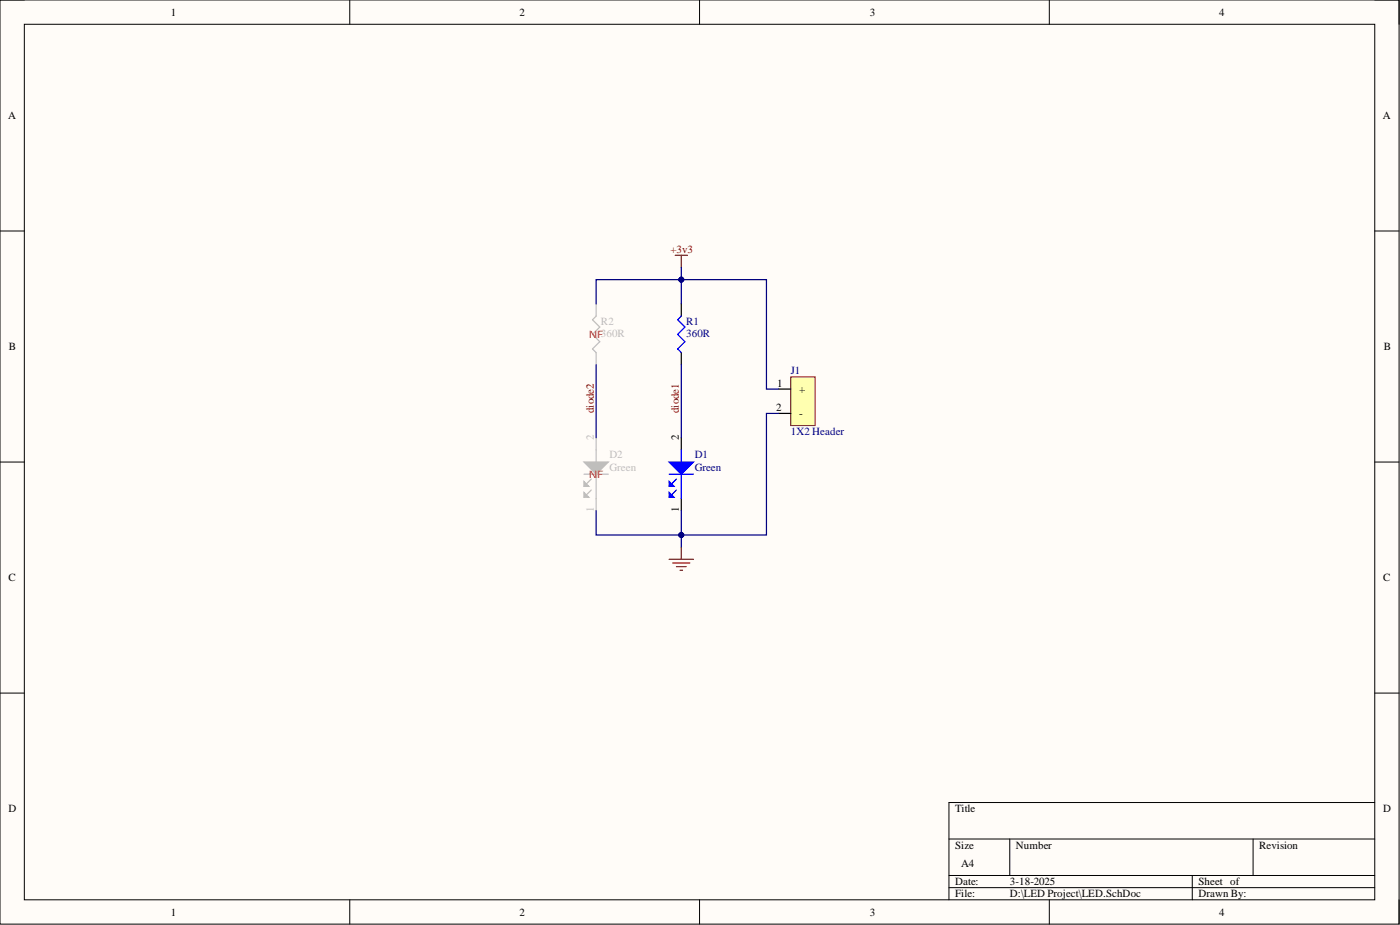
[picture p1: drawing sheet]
<svg xmlns="http://www.w3.org/2000/svg" width="292mm" height="193mm" viewBox="0 0 292 193" stroke-linecap="round" stroke-linejoin="round" font-family="sans-serif">
<path d="M0 0h291.9v192.8h-291.9z" fill-rule="evenodd" fill="#fffcf8"/>
<path d="M0 0h291.9v192.8h-291.9z" fill="none" stroke="#000" stroke-width=".21"/>
<path d="M5.1 5.1h281.7v182.6h-281.7z" fill-rule="evenodd" fill="#fffcf8"/>
<g fill="none" stroke="#000" stroke-width=".21">
<path d="M0 0h5.1M73 0v5.1M146 0v5.1M218.9 0v5.1M286.8 0h5.1v5.1M5.1 5.1h281.7v182.6h-281.7zM0 48.2h5.1M286.8 48.2h5.1M0 96.4h5.1M286.8 96.4h5.1M0 144.6h5.1M286.8 144.6h5.1"/>
<path d="M198 175h88.8M210.7 175v7.6M261.4 175v7.6M286.8 167.4h-88.8v20.3M73 187.7v5.1M146 187.7v5.1M198 182.6h88.8M198 185.2h88.8M218.9 187.7v5.1M248.8 182.6v5.1M291.9 187.7v5.1"/>
</g>
<path d="M165 78.6h5.1v10.2h-5.1z" fill-rule="evenodd" fill="#ffffb0"/>
<path d="M165 78.6h5.1v10.2h-5.1z" fill="none" stroke="#800000" stroke-width=".21"/>
<path d="M142.1 63.4v2.5M142.1 73.6v2.5M142.1 91.3v2.6M162.5 81.2h2.5M162.5 86.2h2.5M142.1 104v2.5" fill="none" stroke="#000" stroke-width=".25"/>
<path d="M142.1 65.9l-.7 .8 1.5 1.5-1.5 1.6 1.5 1.5-1.5 1.5 .7 .8M139.6 98.9h5.1M141.1 99.9l-1.5 1.6M142.1 93.9v2.5M142.1 98.9v5.1" fill="none" stroke="#00f" stroke-width=".25"/>
<path d="M139.6 96.4h5.1l-2.6 2.5z" fill="#00f"/>
<path d="M139.6 96.4h5.1l-2.6 2.5z" fill="none" stroke="#00f" stroke-width=".25"/>
<path d="M139.6 100.4l1 1.1h-1z" fill="#00f"/>
<path d="M139.6 100.4l1 1.1h-1zM141.1 102.2l-1.5 1.5" fill="none" stroke="#00f" stroke-width=".25"/>
<path d="M139.6 102.7l1 1h-1z" fill="#00f"/>
<path d="M139.6 102.7l1 1h-1z" fill="none" stroke="#00f" stroke-width=".25"/>
<path d="M140.9 53.3h2.5M142.1 53.3v2.5M139.6 116.7h5.1M140.4 117.4h3.5M141.1 118.2h2.1M141.9 119h.5M142.1 114.1v2.6" fill="none" stroke="#800000" stroke-width=".25"/>
<path d="M121.8 98.9h5.1M123.4 99.9l-1.6 1.6M124.4 91.3v5.1M124.4 98.9v7.6" fill="none" stroke="#bfbebc" stroke-width=".25"/>
<path d="M121.8 96.4h5.1l-2.5 2.5z" fill="#bfbebc"/>
<path d="M121.8 96.4h5.1l-2.5 2.5z" fill="none" stroke="#bfbebc" stroke-width=".25"/>
<path d="M121.8 100.4l1.1 1.1h-1.1z" fill="#bfbebc"/>
<path d="M121.8 100.4l1.1 1.1h-1.1zM123.4 102.2l-1.6 1.5" fill="none" stroke="#bfbebc" stroke-width=".25"/>
<path d="M121.8 102.7l1.1 1h-1.1z" fill="#bfbebc"/>
<path d="M124.4 63.4v2.5l-.8 .8 1.5 1.5-1.5 1.6 1.5 1.5-1.5 1.5 .8 .8v2.5M121.8 102.7l1.1 1h-1.1z" fill="none" stroke="#bfbebc" stroke-width=".25"/>
<path d="M142.1 63.4v-5.1h17.8v22.9h2.6" fill="none" stroke="#000080" stroke-width=".25"/>
<circle cx="142.1" cy="58.3" r=".51" fill="#000080"/>
<circle cx="142.1" cy="58.3" r=".51" fill="none" stroke="#000080" stroke-width=".21"/>
<path d="M142.1 76.1v15.2M162.5 86.2h-2.6v25.4h-17.8v-5.1" fill="none" stroke="#000080" stroke-width=".25"/>
<circle cx="142.1" cy="111.6" r=".51" fill="#000080"/>
<circle cx="142.1" cy="111.6" r=".51" fill="none" stroke="#000080" stroke-width=".21"/>
<path d="M142.1 55.8v2.5" fill="none" stroke="#000080" stroke-width=".25"/>
<circle cx="142.1" cy="58.3" r=".51" fill="#000080"/>
<circle cx="142.1" cy="58.3" r=".51" fill="none" stroke="#000080" stroke-width=".21"/>
<path d="M142.1 111.6v2.5" fill="none" stroke="#000080" stroke-width=".25"/>
<circle cx="142.1" cy="111.6" r=".51" fill="#000080"/>
<circle cx="142.1" cy="111.6" r=".51" fill="none" stroke="#000080" stroke-width=".21"/>
<path d="M142.1 58.3h-17.7v5.1M124.4 76.1v15.2" fill="none" stroke="#000080" stroke-width=".25"/>
<circle cx="142.1" cy="58.3" r=".51" fill="#000080"/>
<circle cx="142.1" cy="58.3" r=".51" fill="none" stroke="#000080" stroke-width=".21"/>
<path d="M124.4 106.5v5.1h17.7" fill="none" stroke="#000080" stroke-width=".25"/>
<circle cx="142.1" cy="111.6" r=".51" fill="#000080"/>
<circle cx="142.1" cy="111.6" r=".51" fill="none" stroke="#000080" stroke-width=".21"/>
<g font-size="2.3">
<text x="35.6" y="3.3">1</text>
<text x="108.4" y="3.3">2</text>
<text x="181.5" y="3.3">3</text>
<text x="254.3" y="3.3">4</text>
<text x="1.7" y="24.9">A</text>
<text x="288.5" y="24.9">A</text>
<text x="1.9" y="73.1">B</text>
<text x="288.7" y="73.1">B</text>
<text x="162.1" y="80.7">1</text>
<text x="166.8" y="81.9">+</text>
<text x="161.9" y="85.7">2</text>
<text x="166.8" y="87">-</text>
<text x="141.6" y="91.8" transform="rotate(-90 141.6 91.8)">2</text>
<text x="141.6" y="106.9" transform="rotate(-90 141.6 106.9)">1</text>
<text x="1.8" y="121.3">C</text>
<text x="288.6" y="121.3">C</text>
<text x="1.8" y="169.4">D</text>
<text x="199.3" y="169.4">Title</text>
<text x="288.6" y="169.4">D</text>
<text x="199.3" y="177.1">Size</text>
<text x="212" y="177.1">Number</text>
<text x="262.7" y="177.1">Revision</text>
<text x="199.3" y="184.7">Date:</text>
<text x="200.5" y="180.9">A4</text>
<text x="210.7" y="184.7">3-18-2025</text>
<text x="250" y="184.7">Sheet of</text>
<text x="35.6" y="191">1</text>
<text x="108.4" y="191">2</text>
<text x="181.5" y="191">3</text>
<text x="199.3" y="187.2">File:</text>
<text x="210.7" y="187.2">D:\LED Project\LED.SchDoc</text>
<text x="250" y="187.2">Drawn By:</text>
<text x="254.3" y="191">4</text>
</g>
<g font-size="2.3" fill="#800000">
<text x="139.9" y="52.8">+3v3</text>
<text x="123.9" y="86.2" transform="rotate(-90 123.9 86.2)">diode2</text>
<text x="141.6" y="86.2" transform="rotate(-90 141.6 86.2)">diode1</text>
</g>
<g font-size="2.3" fill="#bfbebc">
<text x="125.4" y="67.7">R2</text>
<text x="123.9" y="91.8" transform="rotate(-90 123.9 91.8)">2</text>
<text x="127.2" y="95.6">D2</text>
<text x="127.2" y="98.2">Green</text>
<text x="123.9" y="106.9" transform="rotate(-90 123.9 106.9)">1</text>
</g>
<g font-size="2.3" fill="#000080">
<text x="143.2" y="67.7">R1</text>
<text x="143.2" y="70.3">360R</text>
<text x="165" y="78.1">J1</text>
<text x="144.9" y="95.6">D1</text>
<text x="165" y="90.8">1X2 Header</text>
<text x="144.9" y="98.2">Green</text>
</g>
<g font-size="2.1" fill="#f00">
<text x="122.9" y="70.6">NF360R</text>
<text x="122.9" y="99.8">NF</text>
</g>
</svg>
